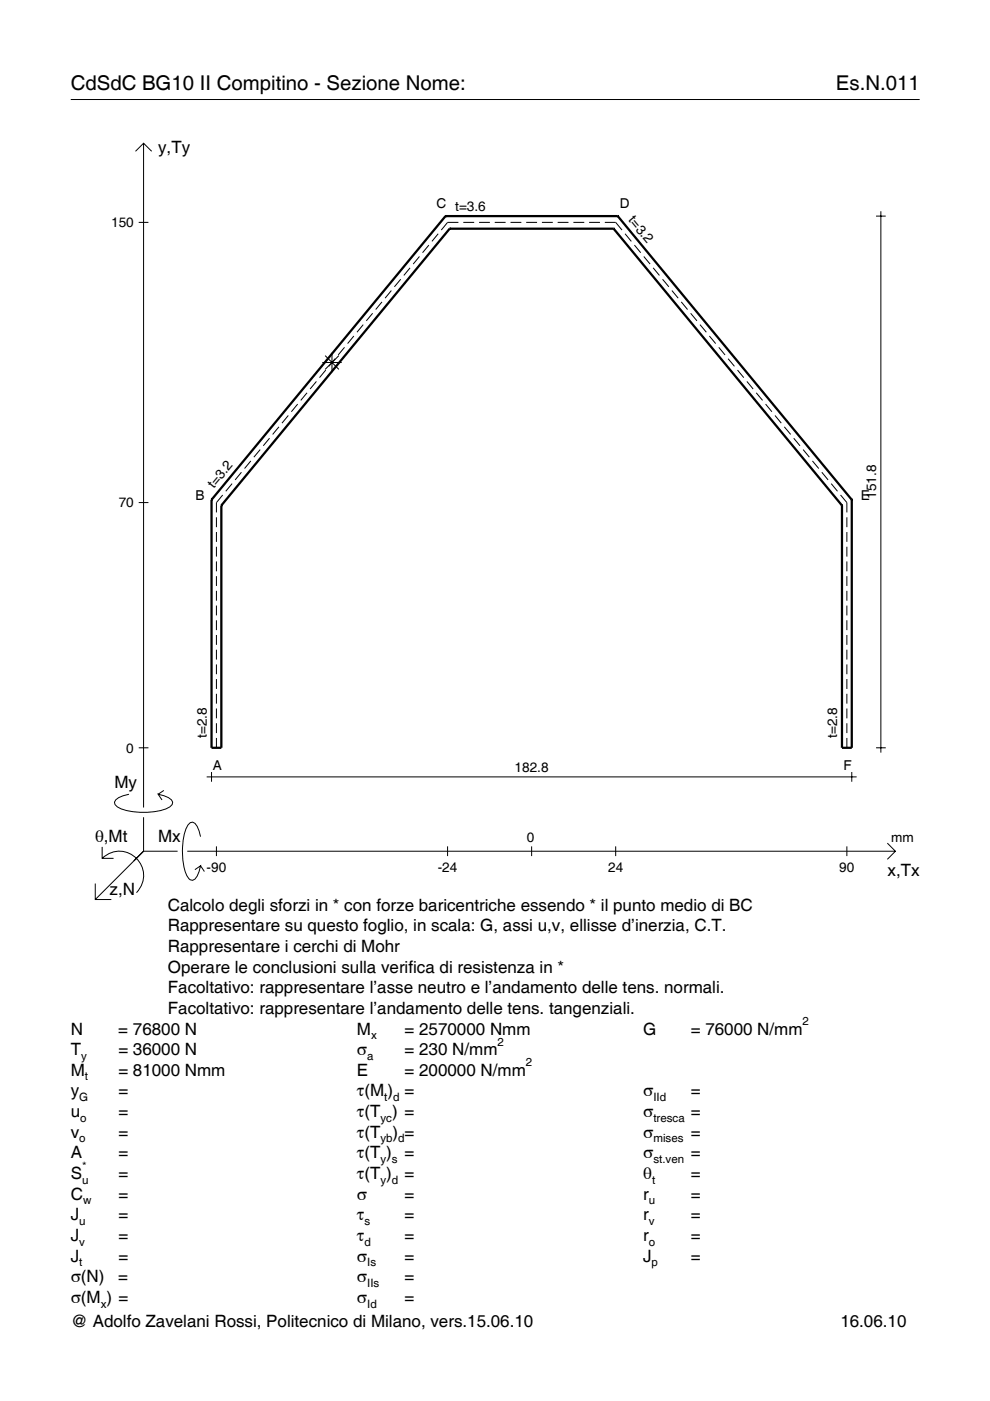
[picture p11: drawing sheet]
<svg xmlns="http://www.w3.org/2000/svg" width="210mm" height="297mm" viewBox="0 0 210 297" stroke-linecap="round" stroke-linejoin="round" font-family="sans-serif">
<g fill="none" stroke="#000" stroke-width=".21">
<path d="M15 21.1h180M28.7 32.1l1.7-1.7 1.8 1.7M30.4 30.4v140.8M29.4 47.1h2.1M85 59.2l-1.4 1.6M86.9 56.8l-1.3 1.6M88.9 54.4l-1.3 1.6M90.9 52l-1.3 1.6M92.9 49.6l-1.3 1.6M97.2 47.1h-2.3l-1.3 1.7M98.2 47.1h2.3M101.6 47.1h2.3"/>
<path d="M104.9 47.1h2.3M108.2 47.1h2.3M111.6 47.1h2.3M114.9 47.1h2.3M118.2 47.1h2.3M121.6 47.1h2.3M124.9 47.1h2.3M128.2 47.1h2.3l1.4 1.7M132.5 49.6l1.4 1.6M134.5 52l1.3 1.6M136.5 54.4l1.3 1.6M138.5 56.8l1.3 1.6"/>
<path d="M140.5 59.2l1.3 1.6M185.7 45.8h2.1M186.8 44.8v114.8M68.3 76.9h4.1M68.9 75.4l2.9 2.9M69.1 78.5l-1.4 1.6M70.4 74.8v4.1M71.1 76l-1.4 1.7M71.8 75.4l-2.9 2.9M73 73.6l-1.3 1.7M75 71.2l-1.3 1.6M77 68.8l-1.3 1.6"/>
<path d="M79 66.4l-1.3 1.6M81 64l-1.3 1.6M83 61.6l-1.4 1.6M142.5 61.6l1.3 1.6M144.4 64l1.4 1.6M146.4 66.4l1.4 1.6M148.4 68.8l1.4 1.6M150.4 71.2l1.3 1.6M152.4 73.6l1.3 1.7M154.4 76l1.3 1.7M156.4 78.5l1.3 1.6M53.2 97.7l-1.4 1.6"/>
<path d="M55.2 95.3l-1.4 1.6M57.1 92.9l-1.3 1.6M59.1 90.5l-1.3 1.6M61.1 88.1l-1.3 1.6M63.1 85.7l-1.3 1.6M65.1 83.3l-1.3 1.6M67.1 80.9l-1.4 1.6M158.4 80.9l1.3 1.6M160.3 83.3l1.4 1.6M162.3 85.7l1.4 1.6M164.3 88.1l1.3 1.6M166.3 90.5l1.3 1.6"/>
<path d="M168.3 92.9l1.3 1.6M170.3 95.3l1.3 1.6M172.3 97.7l1.3 1.6M29.4 106.6h2.1M45.9 109.7v2.1M45.9 112.8v2.1M45.9 115.9v2.1M45.9 119v2.1M47.2 104.9l-1.3 1.7v2M49.2 102.5l-1.3 1.7M51.2 100.1l-1.3 1.6M174.2 100.1l1.4 1.6"/>
<path d="M176.2 102.5l1.4 1.7M178.2 104.9l1.4 1.7v2M179.6 109.7v2.1M179.6 112.8v2.1M179.6 115.9v2.1M179.6 119v2.1M45.9 122.2v2M45.9 125.3v2.1M45.9 128.4v2.1M45.9 131.5v2.1M45.9 134.6v2.1M45.9 137.7v2.1"/>
<path d="M179.6 122.2v2M179.6 125.3v2.1M179.6 128.4v2.1M179.6 131.5v2.1M179.6 134.6v2.1M179.6 137.7v2.1M29.4 158.5h2.1M45.9 140.9v2M45.9 144v2.1M45.9 147.1v2.1M45.9 150.2v2.1M45.9 153.3v2.1"/>
<path d="M45.9 156.5v2M179.6 140.9v2M179.6 144v2.1M179.6 147.1v2.1M179.6 150.2v2.1M179.6 153.3v2.1M179.6 156.5v2M185.7 158.5h2.1M21.7 179.6v2.4h2.4M27.3 168.4a3.6 3.6 0 0 0-3 1.7l.1 .5a5.6 5.6 0 0 0 3.8 1.5 13.4 13.4 0 0 0 7.8-1l.5-.5 .1-.5a3.6 3.6 0 0 0-3.1-1.7l.8 1.2M30.4 173.3v7.2M34.7 167.6l-1.2 .8"/>
<path d="M42.5 177.4a3.6 3.6 0 0 0-1.7-3.1l-.5 .1a5.7 5.7 0 0 0-1.5 3.8 13.9 13.9 0 0 0 1.1 7.9l.4 .4 .5 .1a3.6 3.6 0 0 0 1.7-3l-1.2 .8M43.8 164.7h137.8M44.8 163.7v2M45.9 179.4v2.1M94.9 179.4v2.1M112.7 179.4v2.1M130.5 179.4v2.1M179.6 179.4v2.1M180.6 163.7v2M188.1 178.8l1.7 1.7-1.7 1.7M20.2 187.3v3.4h3.4M21.7 182a5.1 5.1 0 0 1 7.2 0 5.1 5.1 0 0 1 0 7.3"/>
<path d="M30.4 180.5l-10.2 10.2M30.4 180.5h7.2M39.7 180.5h150.1M42.5 183.6l.8 1.2"/>
</g>
<g fill="none" stroke="#000" stroke-width=".48">
<path d="M94.5 45.8h.1M94.5 45.8l-49.7 60.2M94.5 45.8h36.5M95.3 48.5h.1M95.3 48.5l-48.4 58.7M95.3 48.5h34.8M130.1 48.5h.1M130.1 48.5l48.4 58.7M131 45.8h.1M131 45.8l49.6 60.2M44.8 106h.1M44.8 106v52.5h2.1v-51.3"/>
<path d="M46.9 107.2h.1M178.5 107.2h.1M180.6 106h.1M180.6 106v52.5h-2.1v-51.3"/>
</g>
<g font-size="4.3">
<text x="15" y="19">CdSdC BG10 II Compitino - Sezione Nome:</text>
<text x="177.2" y="19">Es.N.011</text>
</g>
<g font-size="3.6">
<text x="33.5" y="32.4">y,Ty</text>
<text x="24.3" y="167.1">My</text>
<text x="20.1" y="178.4">θ,Mt</text>
<text x="33.5" y="178.4">Mx</text>
<text x="188.2" y="185.6">x,Tx</text>
<text x="23.2" y="189.7">z,N</text>
<text x="35.6" y="193.1">Calcolo degli sforzi in * con forze baricentriche essendo * il punto medio di BC</text>
<text x="35.6" y="197.5">Rappresentare su questo foglio, in scala: G, assi u,v, ellisse d’inerzia, C.T.</text>
<text x="35.6" y="201.8">Rappresentare i cerchi di Mohr</text>
<text x="35.6" y="206.2">Operare le conclusioni sulla verifica di resistenza in *</text>
<text x="35.6" y="210.6">Facoltativo: rappresentare l’asse neutro e l’andamento delle tens. normali.</text>
<text x="35.6" y="215">Facoltativo: rappresentare l’andamento delle tens. tangenziali.</text>
<text x="15" y="219.3">N</text>
<text x="25.1" y="219.3">= 76800 N</text>
<text x="75.7" y="219.3">M</text>
<text x="85.8" y="219.3">= 2570000 Nmm</text>
<text x="136.4" y="219.3">G</text>
<text x="146.5" y="219.3">= 76000 N/mm</text>
<text x="15" y="223.7">T</text>
<text x="25.1" y="223.7">= 36000 N</text>
<text x="75.7" y="223.7">σ</text>
<text x="85.8" y="223.7">= 230 N/mm</text>
<text x="15" y="228.1">M</text>
<text x="15" y="232.5">y</text>
<text x="25.1" y="228.1">= 81000 Nmm</text>
<text x="25.1" y="232.5">=</text>
<text x="75.7" y="228.1">E</text>
<text x="75.7" y="232.5">τ(M ) =</text>
<text x="85.8" y="228.1">= 200000 N/mm</text>
<text x="136.4" y="232.5">σ</text>
<text x="146.5" y="232.5">=</text>
<text x="15" y="236.8">u</text>
<text x="25.1" y="236.8">=</text>
<text x="75.7" y="236.8">τ(T ) =</text>
<text x="136.4" y="236.8">σ</text>
<text x="146.5" y="236.8">=</text>
<text x="15" y="241.2">v</text>
<text x="15" y="245.6">A</text>
<text x="25.1" y="241.2">=</text>
<text x="25.1" y="245.6">=</text>
<text x="75.7" y="245.6">τ(T )</text>
<text x="75.7" y="241.2">τ(T</text>
<text x="83.3" y="241.2">) =</text>
<text x="85.8" y="245.6">=</text>
<text x="136.4" y="241.2">σ</text>
<text x="136.4" y="245.6">σ</text>
<text x="146.5" y="241.2">=</text>
<text x="146.5" y="245.6">=</text>
<text x="15" y="250">S</text>
<text x="25.1" y="250">=</text>
<text x="75.7" y="250">τ(T )</text>
<text x="85.8" y="250">=</text>
<text x="136.4" y="250">θ</text>
<text x="146.5" y="250">=</text>
<text x="15" y="254.3">C</text>
<text x="25.1" y="254.3">=</text>
<text x="75.7" y="254.3">σ</text>
<text x="85.8" y="254.3">=</text>
<text x="136.4" y="254.3">r</text>
<text x="146.5" y="254.3">=</text>
<text x="15" y="258.7">J</text>
<text x="15" y="263.1">J</text>
<text x="25.1" y="258.7">=</text>
<text x="25.1" y="263.1">=</text>
<text x="75.7" y="258.7">τ</text>
<text x="75.7" y="263.1">τ</text>
<text x="85.8" y="258.7">=</text>
<text x="85.8" y="263.1">=</text>
<text x="136.4" y="258.7">r</text>
<text x="136.4" y="263.1">r</text>
<text x="146.5" y="258.7">=</text>
<text x="146.5" y="263.1">=</text>
<text x="15" y="267.5">J</text>
<text x="25.1" y="267.5">=</text>
<text x="75.7" y="267.5">σ</text>
<text x="85.8" y="267.5">=</text>
<text x="136.4" y="267.5">J</text>
<text x="146.5" y="267.5">=</text>
<text x="15" y="271.8">σ(N)</text>
<text x="25.1" y="271.8">=</text>
<text x="75.7" y="271.8">σ</text>
<text x="85.8" y="271.8">=</text>
<text x="15" y="276.2">σ(M ) =</text>
<text x="15" y="281.4">@ Adolfo Zavelani Rossi, Politecnico di Milano, vers.15.06.10</text>
<text x="75.7" y="276.2">σ</text>
<text x="85.8" y="276.2">=</text>
<text x="178.2" y="281.4">16.06.10</text>
</g>
<g font-size="2.9">
<text x="92.5" y="44.2">C t=3.6</text>
<text x="131.4" y="44.2">D</text>
<text x="133.1" y="46.7" transform="rotate(50 133.1 46.7)">t=3.2</text>
<text x="23.6" y="48.1">150</text>
<text x="25.2" y="107.6">70</text>
<text x="41.4" y="105.9">B</text>
<text x="45.4" y="103.7" transform="rotate(-50 45.4 103.7)">t=3.2</text>
<text x="182.5" y="105.9">E</text>
<text x="185.7" y="105.8" transform="rotate(-90 185.7 105.8)">151.8</text>
<text x="26.8" y="159.5">0</text>
<text x="43.8" y="156.5" transform="rotate(-90 43.8 156.5)">t=2.8</text>
<text x="177.5" y="156.5" transform="rotate(-90 177.5 156.5)">t=2.8</text>
<text x="45.1" y="163.2">A</text>
<text x="109.1" y="163.7">182.8</text>
<text x="178.8" y="163.2">F</text>
<text x="111.7" y="178.4">0</text>
<text x="189" y="178.4">mm</text>
<text x="43.8" y="184.9">-90</text>
<text x="92.8" y="184.9">-24</text>
<text x="128.9" y="184.9">24</text>
<text x="178" y="184.9">90</text>
</g>
<g font-size="2.4">
<text x="78.7" y="220.3">x</text>
<text x="105.5" y="221.7">2</text>
<text x="170.2" y="217.3">2</text>
<text x="17.2" y="224.7">y</text>
<text x="77.9" y="224.7">a</text>
<text x="111.5" y="226.1">2</text>
<text x="16.8" y="233.5">G</text>
<text x="18" y="229.1">t</text>
<text x="81.5" y="233.5">t d</text>
<text x="138.5" y="233.5">IId</text>
<text x="17" y="237.8">o</text>
<text x="80.7" y="237.8">yc</text>
<text x="138.5" y="237.8">tresca</text>
<text x="16.8" y="242.2">o</text>
<text x="80.7" y="242.2">yb d</text>
<text x="138.5" y="242.2">mises</text>
<text x="17.4" y="251">u</text>
<text x="17.4" y="248">*</text>
<text x="80.7" y="246.6">y s</text>
<text x="80.7" y="251">y d</text>
<text x="138.2" y="251">t</text>
<text x="138.5" y="246.6">st.ven</text>
<text x="17.6" y="255.3">w</text>
<text x="137.6" y="255.3">u</text>
<text x="16.8" y="259.7">u</text>
<text x="77.3" y="259.7">s</text>
<text x="137.6" y="259.7">v</text>
<text x="16.8" y="264.1">v</text>
<text x="16.8" y="268.5">t</text>
<text x="77.3" y="264.1">d</text>
<text x="77.9" y="268.5">Is</text>
<text x="137.6" y="264.1">o</text>
<text x="138.2" y="268.5">p</text>
<text x="77.9" y="272.8">IIs</text>
<text x="21.4" y="277.2">x</text>
<text x="77.9" y="277.2">Id</text>
</g>
</svg>
